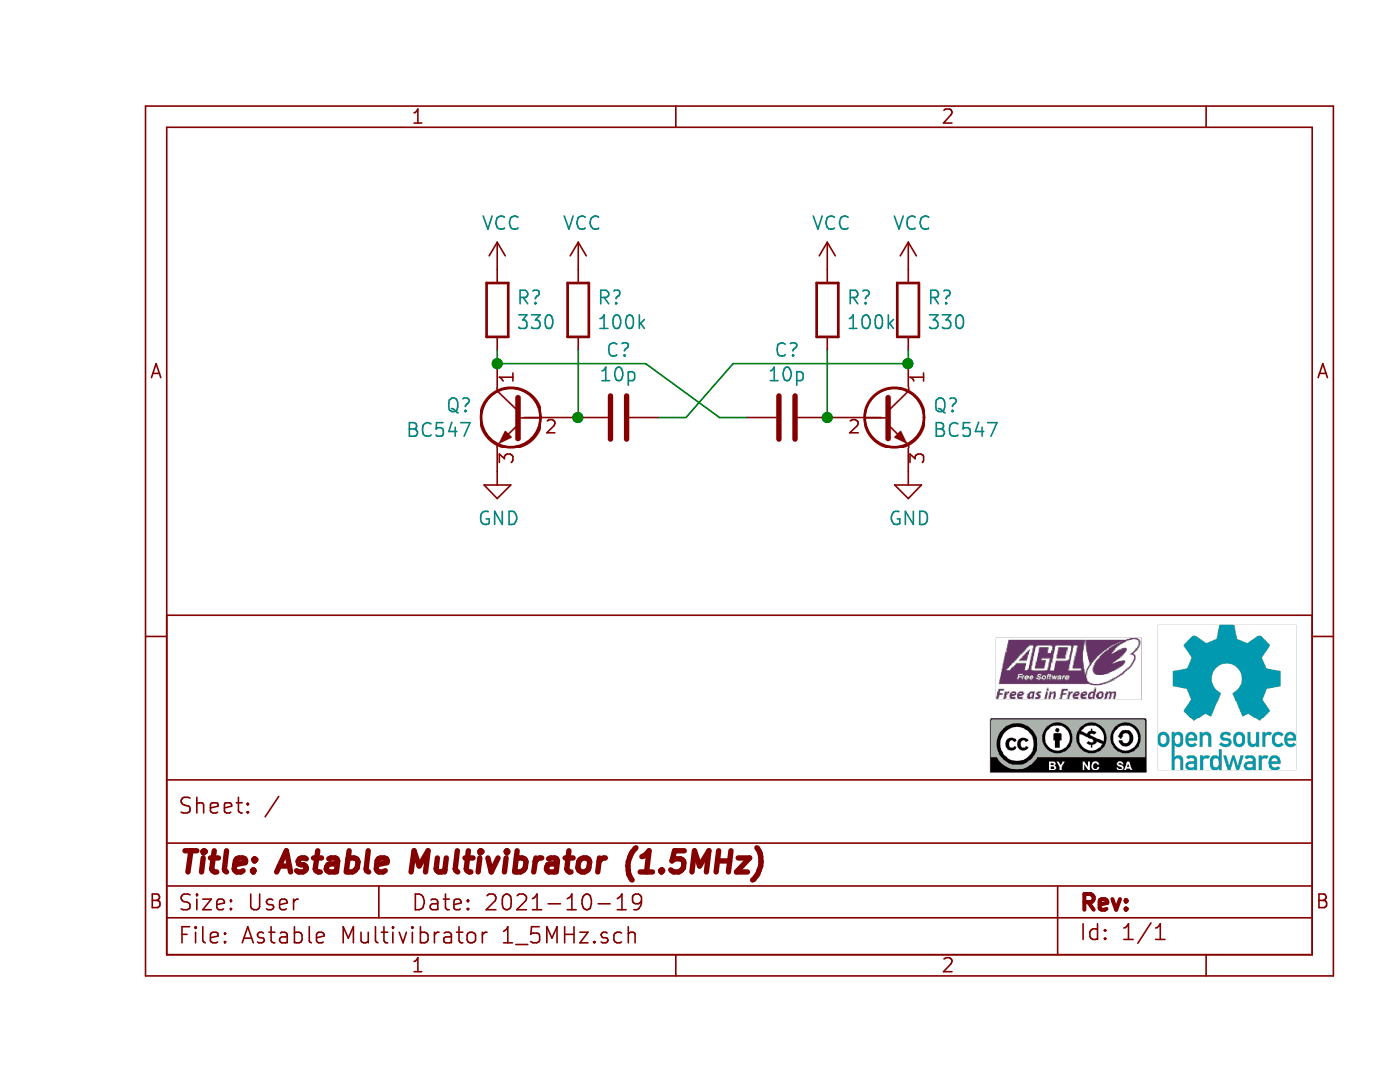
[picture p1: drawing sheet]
EESchema Schematic File Version 4
EELAYER 30 0
EELAYER END
$Descr User 5197 4016
encoding utf-8
Sheet 1 1
Title "Astable Multivibrator (1.5MHz)"
Date "2021-10-19"
Rev ""
Comp ""
Comment1 ""
Comment2 ""
Comment3 ""
Comment4 ""
$EndDescr
$Comp
L Transistor_BJT:BC547 Q?
U 1 1
P 1800 1550
F 0 "Q?" H 1991 1596 50  0000 L CNN
F 1 "BC547" H 1991 1505 50  0000 L CNN
F 2 "Package_TO_SOT_THT:TO-92_Inline" H 2000 1475 50  0001 L CIN
F 3 "https://www.onsemi.com/pub/Collateral/BC550-D.pdf" H 1800 1550 50  0001 L CNN
	1    1800 1550
	-1   0    0    -1  
$EndComp
$Comp
L Transistor_BJT:BC547 Q?
U 1 1
P 3125 1550
F 0 "Q?" H 3316 1596 50  0000 L CNN
F 1 "BC547" H 3316 1505 50  0000 L CNN
F 2 "Package_TO_SOT_THT:TO-92_Inline" H 3325 1475 50  0001 L CIN
F 3 "https://www.onsemi.com/pub/Collateral/BC550-D.pdf" H 3125 1550 50  0001 L CNN
	1    3125 1550
	1    0    0    -1  
$EndComp
$Comp
L Device:C C?
U 1 1
P 2150 1550
F 0 "C?" V 1898 1550 50  0000 C CNN
F 1 "10p" V 1989 1550 50  0000 C CNN
F 2 "" H 2188 1400 50  0001 C CNN
F 3 "~" H 2150 1550 50  0001 C CNN
	1    2150 1550
	0    1    1    0   
$EndComp
$Comp
L Device:C C?
U 1 1
P 2775 1550
F 0 "C?" V 2523 1550 50  0000 C CNN
F 1 "10p" V 2614 1550 50  0000 C CNN
F 2 "" H 2813 1400 50  0001 C CNN
F 3 "~" H 2775 1550 50  0001 C CNN
	1    2775 1550
	0    1    1    0   
$EndComp
$Comp
L Device:R R?
U 1 1
P 1700 1150
F 0 "R?" H 1770 1196 50  0000 L CNN
F 1 "330" H 1770 1105 50  0000 L CNN
F 2 "" V 1630 1150 50  0001 C CNN
F 3 "~" H 1700 1150 50  0001 C CNN
	1    1700 1150
	1    0    0    -1  
$EndComp
$Comp
L Device:R R?
U 1 1
P 3225 1150
F 0 "R?" H 3295 1196 50  0000 L CNN
F 1 "330" H 3295 1105 50  0000 L CNN
F 2 "" V 3155 1150 50  0001 C CNN
F 3 "~" H 3225 1150 50  0001 C CNN
	1    3225 1150
	1    0    0    -1  
$EndComp
$Comp
L Device:R R?
U 1 1
P 2925 1150
F 0 "R?" H 2995 1196 50  0000 L CNN
F 1 "100k" H 2995 1105 50  0000 L CNN
F 2 "" V 2855 1150 50  0001 C CNN
F 3 "~" H 2925 1150 50  0001 C CNN
	1    2925 1150
	1    0    0    -1  
$EndComp
$Comp
L Device:R R?
U 1 1
P 2000 1150
F 0 "R?" H 2070 1196 50  0000 L CNN
F 1 "100k" H 2070 1105 50  0000 L CNN
F 2 "" V 1930 1150 50  0001 C CNN
F 3 "~" H 2000 1150 50  0001 C CNN
	1    2000 1150
	1    0    0    -1  
$EndComp
Wire Wire Line
	2525 1550 2250 1350
Wire Wire Line
	2250 1350 1700 1350
Wire Wire Line
	2400 1550 2575 1350
Wire Wire Line
	2575 1350 3225 1350
Wire Wire Line
	2300 1550 2400 1550
Wire Wire Line
	2525 1550 2625 1550
Connection ~ 3225 1350
Wire Wire Line
	2925 1550 2925 1300
Connection ~ 2925 1550
Connection ~ 1700 1350
Wire Wire Line
	2000 1550 2000 1300
Connection ~ 2000 1550
Wire Wire Line
	1700 1300 1700 1350
Wire Wire Line
	3225 1300 3225 1350
$Comp
L power:GND #PWR?
U 1 1
P 1700 1750
F 0 "#PWR?" H 1700 1500 50  0001 C CNN
F 1 "GND" H 1705 1577 50  0000 C CNN
F 2 "" H 1700 1750 50  0001 C CNN
F 3 "" H 1700 1750 50  0001 C CNN
	1    1700 1750
	1    0    0    -1  
$EndComp
$Comp
L power:GND #PWR?
U 1 1
P 3225 1750
F 0 "#PWR?" H 3225 1500 50  0001 C CNN
F 1 "GND" H 3230 1577 50  0000 C CNN
F 2 "" H 3225 1750 50  0001 C CNN
F 3 "" H 3225 1750 50  0001 C CNN
	1    3225 1750
	1    0    0    -1  
$EndComp
$Comp
L power:VCC #PWR?
U 1 1
P 1700 1000
F 0 "#PWR?" H 1700 850 50  0001 C CNN
F 1 "VCC" H 1715 1173 50  0000 C CNN
F 2 "" H 1700 1000 50  0001 C CNN
F 3 "" H 1700 1000 50  0001 C CNN
	1    1700 1000
	1    0    0    -1  
$EndComp
$Comp
L power:VCC #PWR?
U 1 1
P 2000 1000
F 0 "#PWR?" H 2000 850 50  0001 C CNN
F 1 "VCC" H 2015 1173 50  0000 C CNN
F 2 "" H 2000 1000 50  0001 C CNN
F 3 "" H 2000 1000 50  0001 C CNN
	1    2000 1000
	1    0    0    -1  
$EndComp
$Comp
L power:VCC #PWR?
U 1 1
P 2925 1000
F 0 "#PWR?" H 2925 850 50  0001 C CNN
F 1 "VCC" H 2940 1173 50  0000 C CNN
F 2 "" H 2925 1000 50  0001 C CNN
F 3 "" H 2925 1000 50  0001 C CNN
	1    2925 1000
	1    0    0    -1  
$EndComp
$Comp
L power:VCC #PWR?
U 1 1
P 3225 1000
F 0 "#PWR?" H 3225 850 50  0001 C CNN
F 1 "VCC" H 3240 1173 50  0000 C CNN
F 2 "" H 3225 1000 50  0001 C CNN
F 3 "" H 3225 1000 50  0001 C CNN
	1    3225 1000
	1    0    0    -1  
$EndComp
$EndSCHEMATC
